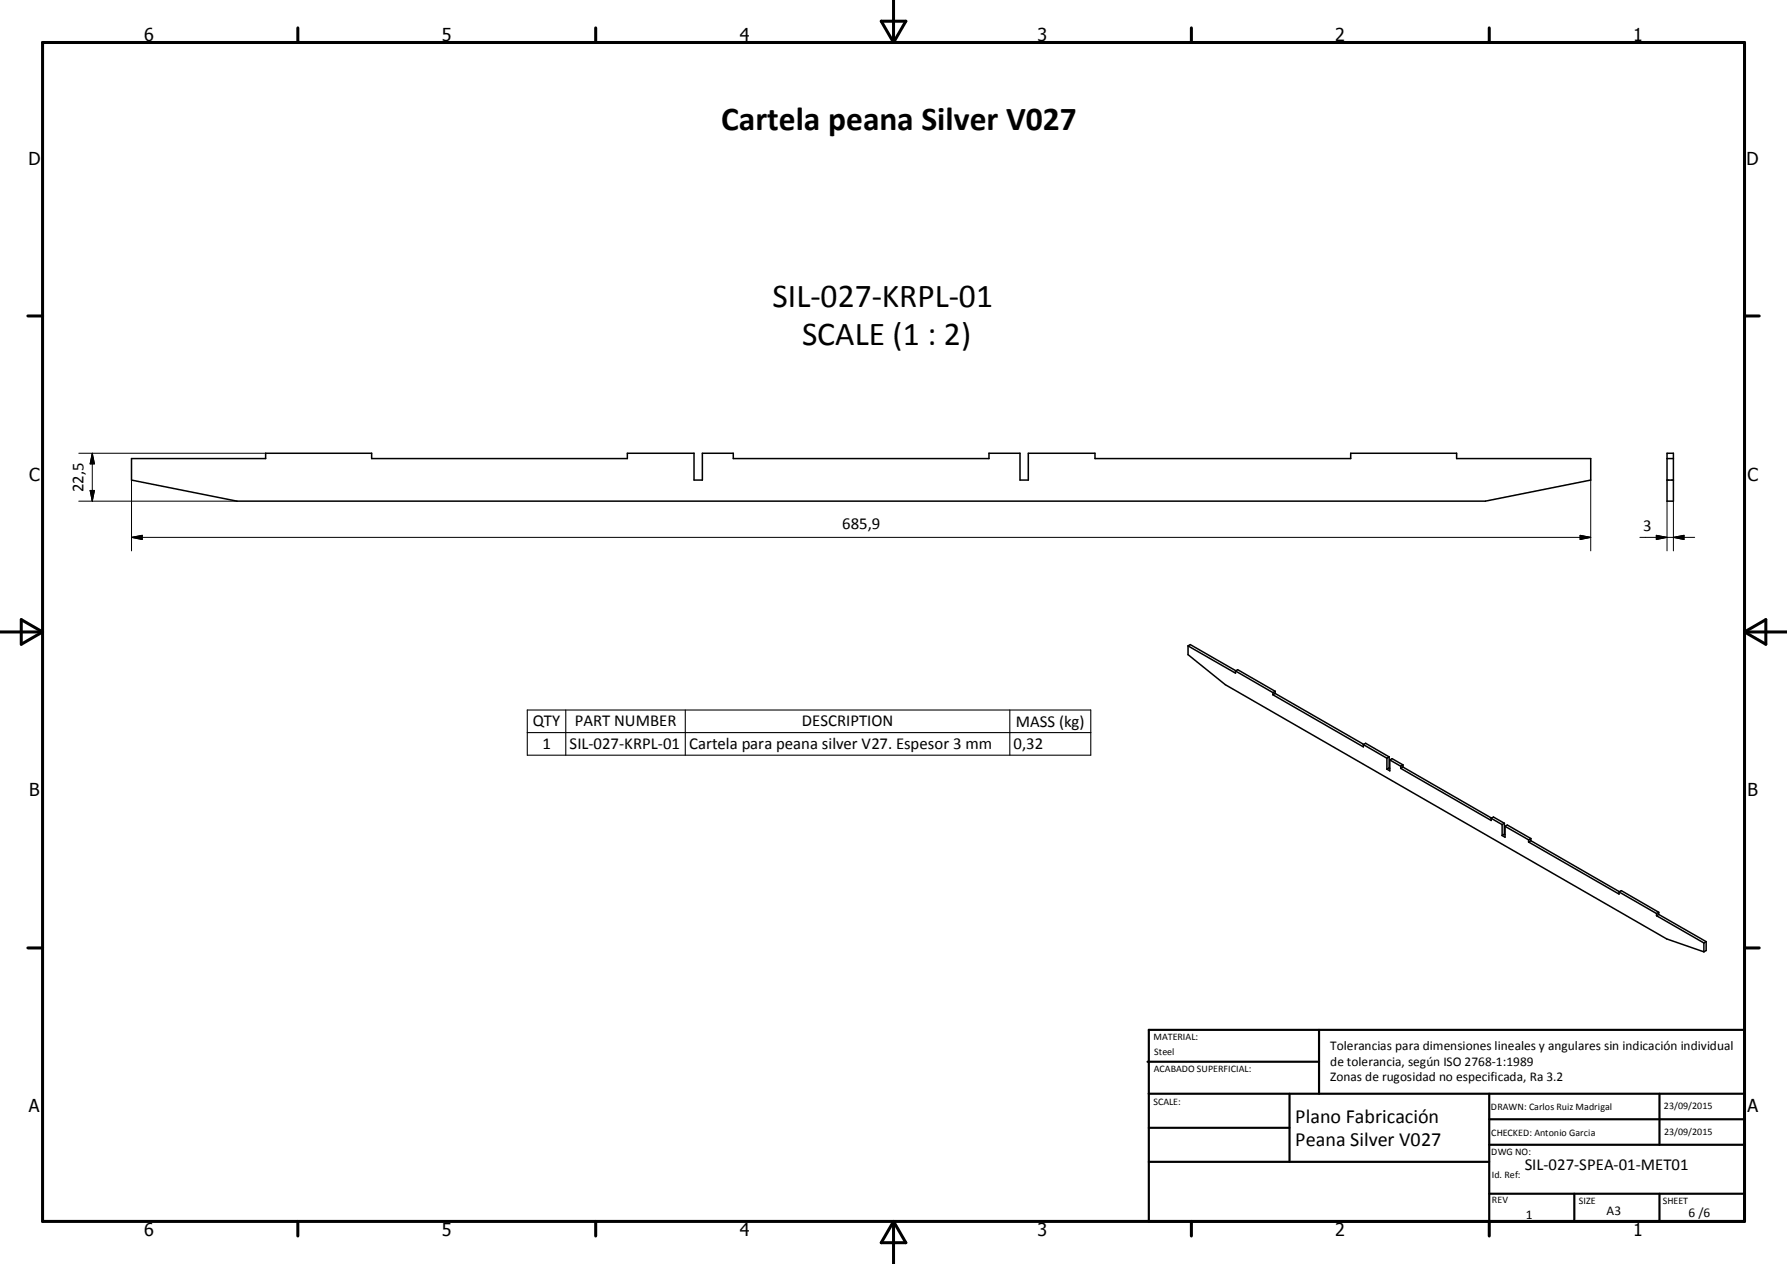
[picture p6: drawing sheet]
<svg xmlns="http://www.w3.org/2000/svg" width="420mm" height="297mm" viewBox="0 0 420 297" stroke-linecap="round" stroke-linejoin="round" font-family="sans-serif">
<g fill="none" stroke="#000" stroke-width=".36">
<path d="M30.9 107.8h31.5v-1.3h25v1.3h60.1v-1.3h15.6v6.3h2v-6.3h7.3v1.3h60.1v-1.3h7.2v6.3h2v-6.3h15.7v1.3h60.1v-1.3h24.9v1.3h31.5v5l-24.8 5h-293.4l-24.8-5zM391.8 112.8h1.5M391.8 106.5h1.5v11.3h-1.5zM391.8 107.8h1.5M279.2 151.8l11.2 6.4v-.5M279.2 151.8v2l8.8 7.1 103.8 59.7 8.7 3.1M279.2 151.8l.6-.3 10.7 6.1M290.4 157.7l8.8 5M290.4 157.7l.5-.3 8.8 5M299.2 163.3l21.3 12.2v-.5M299.2 162.7v.6M299.7 162.4v.5"/>
<path d="M299.7 162.9l20.8 12M299.7 162.4l-.5 .3M299.7 162.9l-.5 .4M320.5 175l5.5 3.2M320.5 175l.5-.3 5.5 3.2M326 178.2v2.5M326.5 177.9v2.5M326.5 177.9l-.5 .3M326.7 178.6v2.5l-.7-.4M326.7 178.6l.5-.3 2.6 1.4M326.7 178.6l2.5 1.4M329.8 179.7l-.6 .3"/>
<path d="M329.8 179.7v.5M326.5 180.4l-.5 .3M326.5 180.4l.2 .1M329.2 180.6l21.3 12.2v-.5M329.2 180v.6M329.8 180.2l20.8 12M329.8 180.2l-.6 .4M350.5 192.3l.5-.3 2.6 1.5M350.5 192.3l2.6 1.5M353.1 193.8v2.5M353.6 196l-.5 .3M353.6 193.5v2.5"/>
<path d="M353.6 193.5l-.5 .3M353.6 196l.2 .1M353.8 194.2v2.5l-.7-.4M353.8 194.2l.5-.3 5.5 3.1M353.8 194.2l5.5 3.1M359.3 197.9l21.3 12.2v-.5M359.3 197.3v.6M359.8 197l-.5 .3M359.8 197v.5M359.8 197.5l20.8 12M359.8 197.5l-.5 .4M380.6 209.6l8.8 5.1"/>
<path d="M380.6 209.6l.5-.3 8.8 5.1M389.4 215.2l11.1 6.4M389.4 214.7v.5M389.9 214.9l11.1 6.4M389.9 214.9l-.5 .3M389.9 214.4v.5M389.9 214.4l-.5 .3M400.5 221.6v2.1M401 221.3v2.1l-.5 .3M401 221.3l-.5 .3"/>
</g>
<g fill="none" stroke="#000" stroke-width=".24">
<path d="M18.5 117.8h37.2M18.5 106.5h43.9M21.2 115.2h1l-.5 2.6zM21.7 106.5v11.3M21.7 106.5l.5 2.5h-1zM30.9 112.8v16.6M373.9 112.8v16.6M391.8 112.8h.5M391.8 117.8v11.6M392.8 112.8h.5M393.3 117.8v11.6M30.9 126.3h343"/>
<path d="M30.9 126.3l2.5-.5v1zM371.4 125.8l2.5 .5-2.5 .5zM385.5 126.3h12.8M389.3 125.8l2.5 .5-2.5 .5zM393.3 126.3l2.5-.5v1z"/>
</g>
<g fill="none" stroke="#000" stroke-width=".71">
<path d="M10 10h400v277h-400zM70 6.6v3.4M140 6.6v3.4M207.1 5h5.8l-2.9 5zM210 0v10M280 6.6v3.4M350 6.6v3.4M6.6 74.2h3.4M410 74.2h3.5M0 148.5h10M5 145.6l5 2.9-5 2.9zM410 148.5h10.1"/>
<path d="M410 148.5l5.1-2.9v5.8zM6.6 222.7h3.4M410 222.7h3.5M70 287v3.4M140 287v3.4M210 287v10M210 287l2.9 5h-5.8zM280 287v3.4M350 287v3.4"/>
</g>
<g fill="none" stroke="#000" stroke-width=".51">
<path d="M269.7 249.5h40.3M270 242h140v45h-140zM270 257h140M303.1 257v16M310 242v15M350 257v30M390.1 257v12M270 265h33.1M270 273h80M350 269h60M350 263h60M350 280.5h60"/>
<path d="M370 280.5v6.5M390.1 280.5v6.5"/>
</g>
<path d="M123.9 166.8h132.5v10.7h-132.5zM123.9 172.1h132.5M133 166.8v10.7M161.1 166.8v10.7M237.4 166.8v10.7" fill="none" stroke="#000" stroke-width=".25"/>
<path d="M21.2 115.2h1l-.5 2.6zM21.7 106.5l.5 2.5h-1zM30.9 126.3l2.5-.5v1zM371.4 125.8l2.5 .5-2.5 .5zM389.3 125.8l2.5 .5-2.5 .5zM393.3 126.3l2.5-.5v1z" fill="#000" stroke="#000" stroke-width=".24"/>
<g font-size="7.9">
<text x="169.5" y="30.5">Cartela peana Silver V027</text>
<text x="181.6" y="72.1">SIL-027-KRPL-01</text>
<text x="188.6" y="81.1">SCALE (1 : 2)</text>
</g>
<g font-size="4.7">
<text x="304.5" y="263.9">Plano Fabricación</text>
<text x="304.5" y="269.3">Peana Silver V027</text>
</g>
<g font-size="4.2">
<text x="33.9" y="9.6">6</text>
<text x="103.9" y="9.6">5</text>
<text x="173.9" y="9.6">4</text>
<text x="243.8" y="9.6">3</text>
<text x="313.9" y="9.6">2</text>
<text x="383.9" y="9.6">1</text>
<text x="6.7" y="38.7">D</text>
<text x="410.5" y="38.7">D</text>
<text x="6.9" y="112.9">C</text>
<text x="410.7" y="112.9">C</text>
<text x="6.9" y="187.1">B</text>
<text x="410.7" y="187.1">B</text>
<text x="6.8" y="261.4">A</text>
<text x="410.7" y="261.4">A</text>
<text x="33.9" y="290.4">6</text>
<text x="103.9" y="290.4">5</text>
<text x="173.9" y="290.4">4</text>
<text x="243.8" y="290.4">3</text>
<text x="313.9" y="290.4">2</text>
<text x="383.9" y="290.4">1</text>
</g>
<g font-size="3.9">
<text x="19.6" y="115.7" transform="rotate(-90 19.6 115.7)">22,5</text>
<text x="198" y="124.2">685,9</text>
<text x="386.2" y="124.7">3</text>
<text x="125.2" y="170.7">QTY</text>
<text x="135.1" y="170.7">PART NUMBER</text>
<text x="188.5" y="170.7">DESCRIPTION</text>
<text x="238.8" y="170.9">MASS (kg)</text>
<text x="127.5" y="176">1</text>
<text x="133.9" y="176">SIL-027-KRPL-01</text>
<text x="162" y="176.1">Cartela para peana silver V27. Espesor 3 mm</text>
<text x="238.3" y="176">0,32</text>
<text x="358.4" y="274.9">SIL-027-SPEA-01-MET01</text>
</g>
<g font-size="3.1">
<text x="312.7" y="246.8">Tolerancias para dimensiones lineales y angulares sin indicación individual</text>
<text x="312.7" y="250.4">de tolerancia, según ISO 2768-1:1989</text>
<text x="312.7" y="254">Zonas de rugosidad no especificada, Ra 3.2</text>
<text x="358.6" y="286.5">1</text>
<text x="377.6" y="285.6">A3</text>
<text x="396.9" y="285.9">6 /6</text>
</g>
<g font-size="2.4">
<text x="271.1" y="244.4">MATERIAL:</text>
<text x="271.2" y="252">ACABADO SUPERFICIAL:</text>
<text x="271.3" y="248">Steel</text>
<text x="271.1" y="259.7">SCALE:</text>
<text x="350.4" y="260.8">DRAWN: Carlos Ruiz Madrigal</text>
<text x="391.1" y="260.6">23/09/2015</text>
<text x="350.5" y="267">CHECKED: Antonio Garcia</text>
<text x="391.2" y="266.7">23/09/2015</text>
<text x="350.5" y="271.4">DWG NO:</text>
<text x="350.7" y="276.9">Id. Ref:</text>
<text x="350.7" y="282.8">REV</text>
<text x="371.1" y="282.9">SIZE</text>
<text x="390.8" y="283">SHEET</text>
</g>
</svg>
